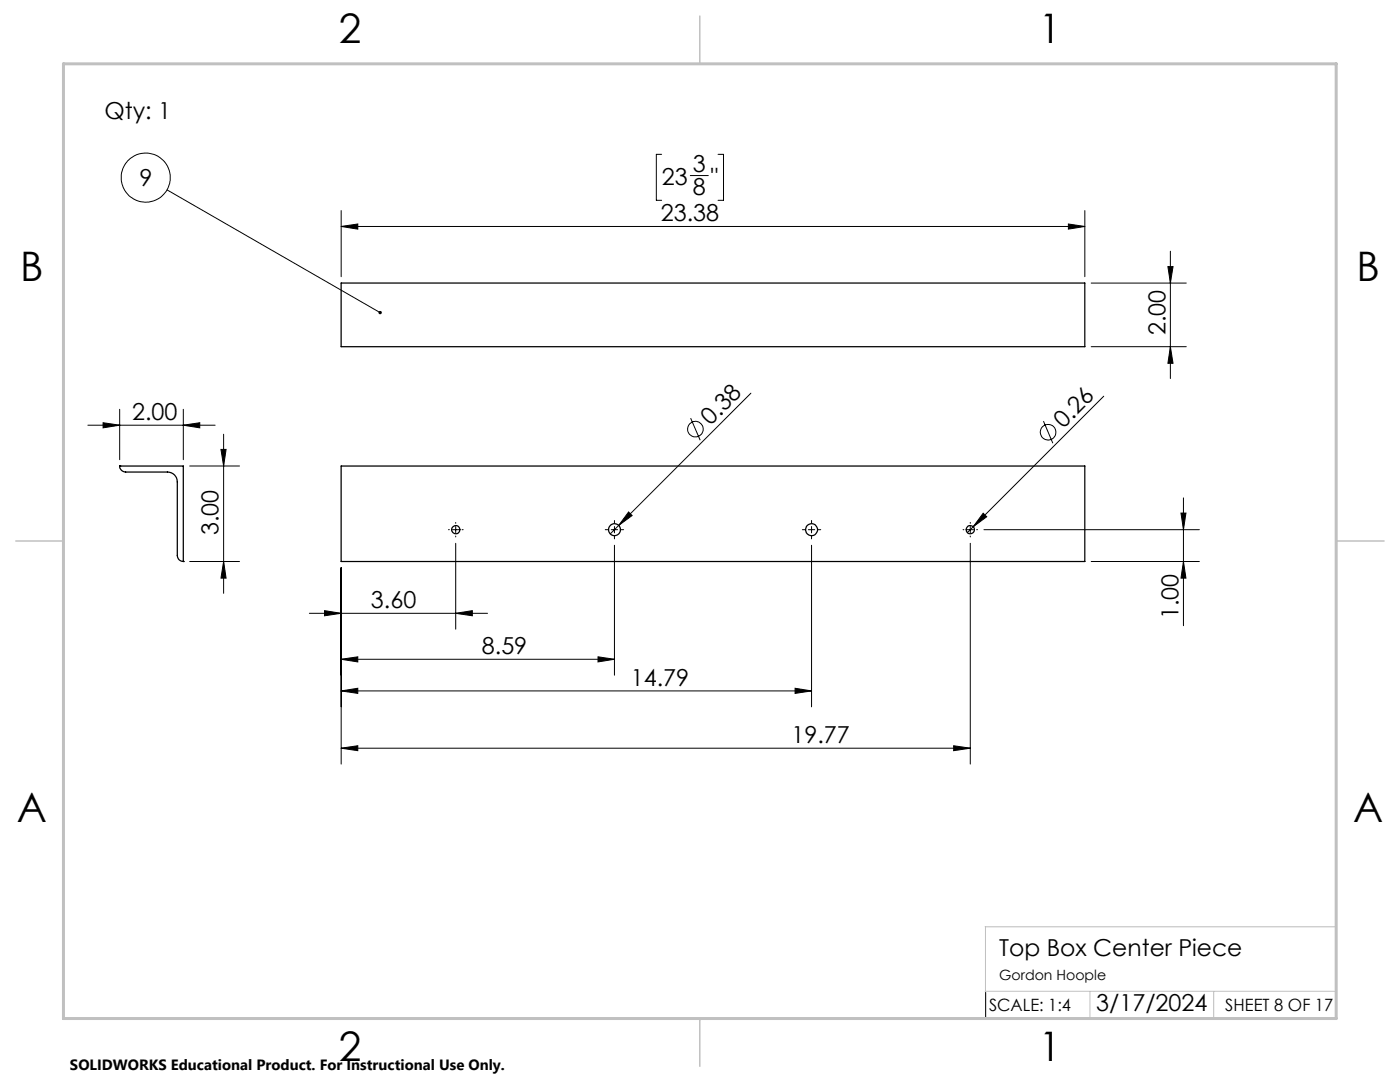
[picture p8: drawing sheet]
<svg xmlns="http://www.w3.org/2000/svg" width="279mm" height="216mm" viewBox="0 0 279 216" stroke-linecap="round" stroke-linejoin="round" font-family="sans-serif">
<g fill="none" stroke="#000" stroke-width=".25">
<path d="M68.1 56.5h148.4v12.7h-148.4zM23.9 93a1.2 1.2 0 0 0 1.2 1.2h8.3a1.93 1.93 0 0 1 2 2v14.6a1.2 1.2 0 0 0 1.2 1.2M23.9 93h.1M23.9 93h12.7v19M68.1 93h148.4v19h-148.4zM36.6 112h.1"/>
<circle cx="91" cy="105.7" r=".82"/>
<circle cx="122.6" cy="105.7" r="1.2"/>
<circle cx="162" cy="105.7" r="1.21"/>
<circle cx="193.6" cy="105.7" r=".81"/>
</g>
<g fill="none" stroke="#000" stroke-width=".2">
<path d="M33.3 37.9l42.5 24.5M132 30.8h-1v9.2h1M137.8 35h3.6M143.3 30.8h1.1v9.2h-1.1M68.1 45.2l3.3-.5v1zM68.1 42v13.2M68.1 45.2h148.4M213.2 44.7l3.3 .5-3.3 .5zM216.5 42v13.2M217.8 56.5h18.9M233.1 53.2h1l-.5 3.3zM233.6 50.1v25.4"/>
<path d="M149.9 78.5l-28.1 28M217.8 69.2h18.9M220.3 79.1l-27.3 27.2M233.6 69.2l.5 3.3h-1zM17.5 84.8h25.4M20.6 84.3l3.3 .5-3.3 .6zM23.9 81.7v10M36.6 84.8l3.3-.5v1.1zM36.6 81.7v10M37.9 93h9.9M44.1 89.7h1l-.5 3.3zM44.6 86.6v31.8"/>
<path d="M137.8 83.4l1.9 4.4M208.2 84l1.9 4.4M236.2 99.3v25.5M37.9 112h9.9M44.6 112l.5 3.4h-1zM68.1 113.3v39.2M89.5 105.7h.2M90.3 105.7h1.3M90.9 104.2v.2M90.9 105.1v1.2M90.9 107v.1M90.9 108.4v17.2"/>
<path d="M92.2 105.7h.2M120.8 105.7h.6M122 105.7h1.3M122.6 103.9v.5M122.6 105.1v1.2M122.6 107v.5M122.6 108.8v25.9M123.9 105.7h.6M125.4 102.2l.8 .7-2.7 1.9zM160.1 105.7h.6M161.3 105.7h1.3M162 103.9v.5"/>
<path d="M162 105.1v1.2M162 107v.5M162 108.8v32.2M163.2 105.7h.6M192.2 105.7h.2M193 105.7h1.3M193.6 104.2v.2M193.6 105.1v1.2M193.6 107v.1M193.6 108.4v44.1M194.9 105.7h.2M196.2 102.4l.7 .7-2.7 2z"/>
<path d="M196.4 105.7h43M217.8 112h21.6M235.7 102.4h1l-.5 3.3zM236.2 112l.5 3.4h-1zM61.7 122.4h35.6M64.8 121.8l3.3 .6-3.3 .5zM68.1 131.6l3.3-.5v1zM68.1 137.9l3.3-.6v1.1zM68.1 131.6h54.5M68.1 137.9h93.9M90.9 122.4l3.4-.6v1.1zM119.3 131.1l3.3 .5-3.3 .5z"/>
<path d="M158.7 137.3l3.3 .6-3.3 .5zM68.1 149.3l3.3-.5v1zM68.1 149.3h125.5M190.3 148.8l3.3 .5-3.3 .5zM196.7 198v5.4"/>
<circle cx="29.1" cy="35.4" r="4.9"/>
<circle cx="138.8" cy="85.6" r="1.56"/>
<circle cx="209.2" cy="86.2" r="1.56"/>
</g>
<path d="M266.7 153.3v49.9h-240M196.6 184.9h70.1M196.6 197.8h70.1M196.7 184.9v12.9M217.5 197.8v5.4M242.2 197.8v5.4" fill="none" stroke="#c0c0c0" stroke-width=".2"/>
<path d="M139.7 3.2v9.5M3.1 107.9h9.6M266.7 107.9h9.5M139.7 203.2v9.6" fill="none" stroke="#c0c0c0" stroke-width=".3"/>
<path d="M12.7 12.7h254v190.5h-254z" fill="none" stroke="#c0c0c0" stroke-width=".6"/>
<g fill="#000">
<path d="M125.4 102.2l.8 .7-2.7 1.9zM196.2 102.4l.7 .7-2.7 2z"/>
<path d="M36.6 84.8l3.3-.5v1.1zM20.6 84.3l3.3 .5-3.3 .6z"/>
<path d="M44.6 112l.5 3.4h-1zM44.1 89.7h1l-.5 3.3zM233.6 69.2l.5 3.3h-1zM233.1 53.2h1l-.5 3.3z"/>
<path d="M235.7 102.4h1l-.5 3.3zM236.2 112l.5 3.4h-1z"/>
<path d="M64.8 121.8l3.3 .6-3.3 .5zM90.9 122.4l3.4-.6v1.1zM68.1 131.6l3.3-.5v1zM119.3 131.1l3.3 .5-3.3 .5zM68.1 137.9l3.3-.6v1.1zM158.7 137.3l3.3 .6-3.3 .5zM68.1 149.3l3.3-.5v1zM190.3 148.8l3.3 .5-3.3 .5zM68.1 45.2l3.3-.5v1zM213.2 44.7l3.3 .5-3.3 .5zM75.6 62.1v.1a.34 .34 0 0 0 .1 .5 .34 .34 0 0 0 .5-.2l-.4-.1 .4 .1a.34 .34 0 0 0-.1-.4 .34 .34 0 0 0-.5 0z"/>
</g>
<g font-size="8.1">
<text x="67.6" y="8.5">2</text>
<text x="207.3" y="8.5">1</text>
<text x="4" y="56.2">B</text>
<text x="270.7" y="56.2">B</text>
<text x="3.3" y="164.1">A</text>
<text x="270" y="164.1">A</text>
<text x="67.6" y="211.7">2</text>
<text x="207.3" y="211.7">1</text>
</g>
<g font-size="4.7">
<text x="20.8" y="23.8">Qty: 1</text>
<text x="138.3" y="34.3">3</text>
<text x="27.8" y="37.1">9</text>
<text x="132.1" y="36.9">23</text>
<text x="138.3" y="38.9">8</text>
<text x="141.9" y="36.9">&quot;</text>
<text x="131.9" y="44.2">23.38</text>
<text x="232.6" y="66.9" transform="rotate(-90 232.6 66.9)">2.00</text>
<text x="26.4" y="83.8">2.00</text>
<text x="141.8" y="85" transform="rotate(-45 141.8 85)">0.38</text>
<text x="212.2" y="85.6" transform="rotate(-45 212.2 85.6)">0.26</text>
<text x="43.6" y="106.8" transform="rotate(-90 43.6 106.8)">3.00</text>
<text x="74" y="121.3">3.60</text>
<text x="235.2" y="123.5" transform="rotate(-90 235.2 123.5)">1.00</text>
<text x="96.2" y="130.5">8.59</text>
<text x="125.9" y="136.8">14.79</text>
<text x="158" y="148.3">19.77</text>
<text x="199.4" y="190.7">Top Box Center Piece</text>
<text x="218.8" y="201.7">3/17/2024</text>
</g>
<g font-size="3.4">
<text x="197.4" y="201.7">SCALE: 1:4</text>
<text x="244.5" y="201.7">SHEET 8 OF 17</text>
</g>
<text font-size="3" x="14" y="213.5">SOLIDWORKS Educational Product. For Instructional Use Only.</text>
<text font-size="2.8" x="199.4" y="195.5">Gordon Hoople</text>
</svg>
